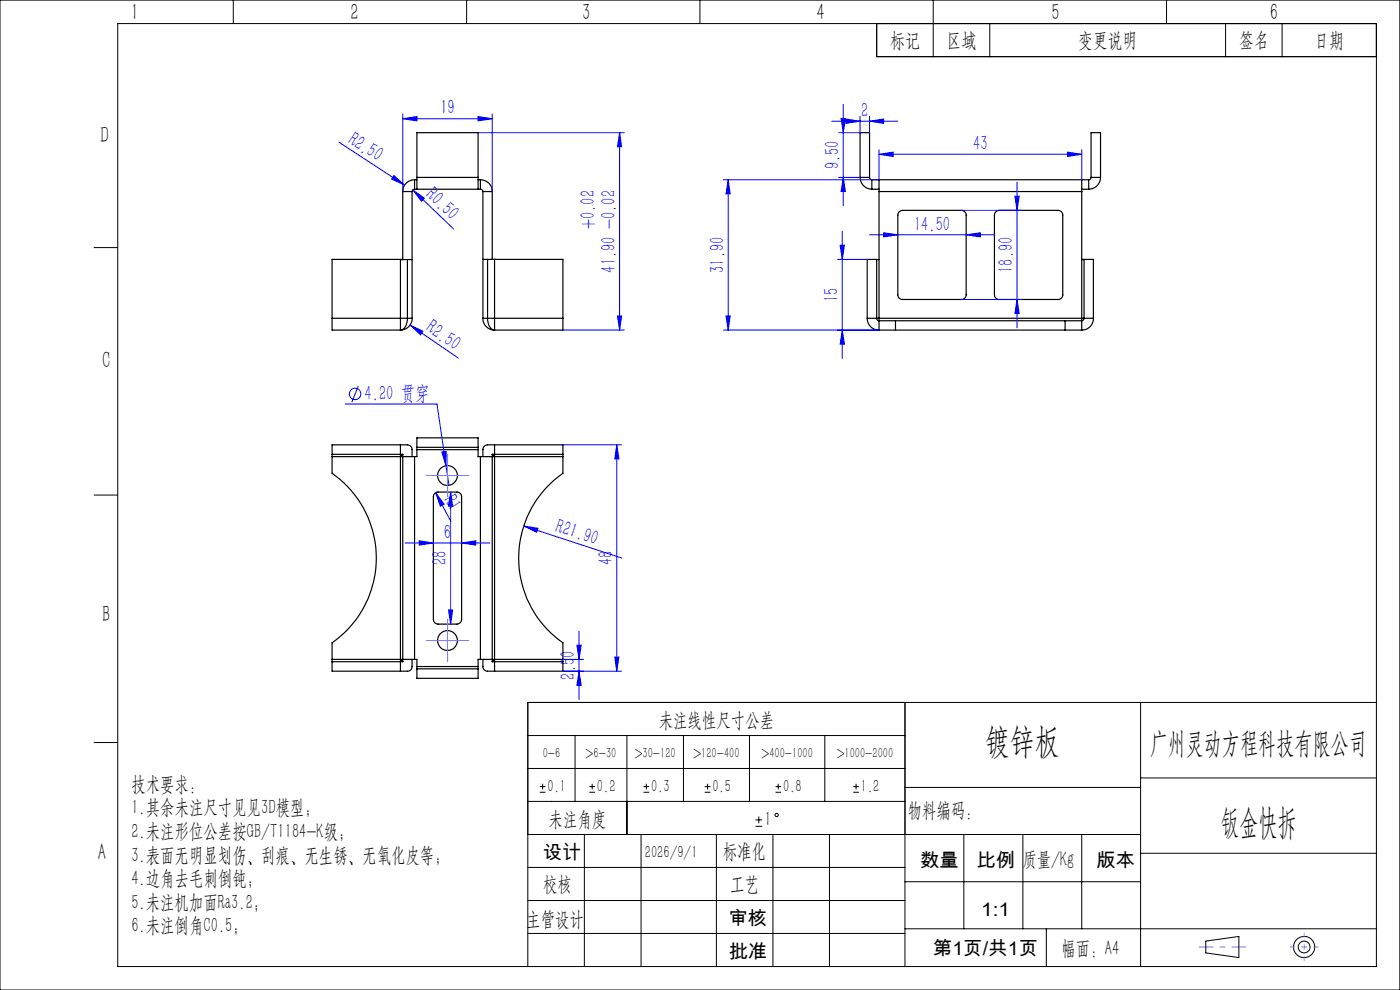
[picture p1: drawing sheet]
<svg xmlns="http://www.w3.org/2000/svg" width="297mm" height="210mm" viewBox="0 0 297 210" stroke-linecap="round" stroke-linejoin="round" font-family="sans-serif">
<g fill="none" stroke="#000" stroke-width=".25">
<path d="M87.9 38.1a2.47 2.47 0 0 0-2.5 2.5M87.9 38.1v2M87.9 38.1h.5M88.4 37.6v2.5M88.4 37.6v-9.5h13v9.5M88.4 37.6h13M101.4 37.6v2.5M101.4 38.1h.5M101.9 38.1a2.47 2.47 0 0 1 2.5 2.5M101.9 38.1v2M182.5 37.6a2.53 2.53 0 0 0 2.5 2.5M182.5 37.6h2"/>
<path d="M182.5 37.6v-9.5h2v9.5M184.5 37.6l.2 .5h.3M185 38.1h46M185 38.1v2M186.5 38.1v2.5M229.5 38.1v2.5M231 38.1v2M231.5 37.6l-.1 .3-.4 .2M231.5 37.6h2M231.5 37.6v-9.5h2v9.5M233.5 37.6a2.53 2.53 0 0 1-2.5 2.5M84.9 55v15"/>
<path d="M85.4 40.6h2M85.4 40.6v14.5M86.4 55.1h1M86.4 55.1l-16-.1v12.5M86.4 55.1v12.4M87.4 40.6v26.9M87.9 40.1l-.2 .1-.3 .4M87.9 40.1h14M101.9 40.1l.3 .1 .2 .4M102.4 55h1M102.4 40.6v26.9M102.4 40.6h2"/>
<path d="M103.4 55h16v12.5M103.4 55v12.5M104.4 40.6v14.4M104.9 55h.1M104.9 55v15M185 40.1h1.5M186 55v12.5a.49 .49 0 0 0 .5 .5M186.5 40.6v27.4M186.5 55.1l-2.5-.1v12.5M186.5 40.6h43M190.7 44.9l.8-.3h12.5a1.02 1.02 0 0 1 1 1v16.9a.96 .96 0 0 1-1 1h-12.5a.96 .96 0 0 1-1-1v-16.9zM211.4 44.8l.6-.2h12.5a1.02 1.02 0 0 1 1 1v16.9a.96 .96 0 0 1-1 1h-12.5a1.02 1.02 0 0 1-1-1v-16.9v-.3z"/>
<path d="M229.5 40.6v27.4M229.5 40.1h1.5M229.5 55h2.5v12.5M230 55v12.5a.49 .49 0 0 1-.5 .5M70.4 67.5v2.5h14.5M70.4 67.5h16M86.4 67.5h1M86.4 67.5a2.21 2.21 0 0 1-1.5 2.5M87.4 67.5a2.46 2.46 0 0 1-2.5 2.5M102.4 67.5h1M102.4 67.5a2.46 2.46 0 0 0 2.5 2.5M103.4 67.5a2.21 2.21 0 0 0 1.5 2.5"/>
<path d="M103.4 67.5h16M119.4 67.5v2.5h-14.5M184 67.5a2.47 2.47 0 0 0 2.5 2.5M184 67.5h48M186.5 70h3.5M186.5 68v2M186.5 68h3.5M190 70h36M190 68h36M190 68v2M226 70h3.5M226 68h3.5"/>
<path d="M226 68v2M229.5 68v2M232 67.5a2.41 2.41 0 0 1-2.5 2.5M70.4 96.4v-2h16a1.02 1.02 0 0 1 1 1v1.5M70.4 96.4v.5M70.4 96.9v3.5a21.9 21.9 0 0 1 0 35.9v3.6M70.4 96.9h14.5M70.4 96.4h15M84.9 96.9h3M84.9 94.4v2.5M84.9 96.9v43M85.4 96.4l-.5 .5"/>
<path d="M85.4 96.4v44M87.9 96.9v43M88.4 94.9v.5M88.4 94.9v-2h13v2M88.4 95.4v1.5h-.5M88.4 94.9h13M88.4 95.4h13M101.4 94.9v.5M101.4 95.4v1.5h.5M101.9 96.9h3M101.9 96.9v43M104.4 96.4l.5 .5"/>
<path d="M104.4 96.4v44M104.4 96.4h15M104.9 94.4v2.5M104.9 96.9v43M104.9 96.9h14.5M119.4 96.4v-2h-16a1.02 1.02 0 0 0-1 1v1.5M119.4 96.4v.5M119.4 96.9v3.5a21.9 21.9 0 0 0 0 35.9v3.6M92.2 104.7l.5-.3h4.2a.96 .96 0 0 1 1 1v26a1.02 1.02 0 0 1-1 1h-4a1.02 1.02 0 0 1-1-1v-26zM70.4 139.9v.5M70.4 139.9h14.5M84.9 139.9h3"/>
<path d="M84.9 139.9l.5 .5M84.9 139.9v2.5M87.4 139.9v1.5a.96 .96 0 0 1-1 1h-16v-2M87.9 139.9h.5v1.5M101.9 139.9h3M101.9 139.9h-.5v1.5M102.4 139.9v1.5a.96 .96 0 0 0 1 1h16v-2M104.9 139.9l-.5 .5M104.9 139.9v2.5M104.9 139.9h14.5M119.4 139.9v.5M70.4 140.4h15"/>
<path d="M88.4 141.4v.5M88.4 141.9v2h13v-2M88.4 141.9h13M88.4 141.4h13M101.4 141.4v.5M104.4 140.4h15"/>
<circle cx="94.9" cy="100.9" r="2.11"/>
<circle cx="94.9" cy="135.9" r="2.11"/>
</g>
<g fill="none" stroke="#00f" stroke-width=".21">
<path d="M71.9 30.2l13.9 9.1M83.6 37.2l2.2 2.1-2.7-1.3zM85.4 25.2l3-.5v.9zM85.4 24.2v16.4M85.4 25.2h19M101.4 24.7l3 .5-3 .4zM101.4 28.1h31M104.4 24.2v16.4M131.4 28.1v41.9M131.4 28.1l.5 3h-.9zM154.5 38.1v31.9M154.5 38.1l.4 3h-.9z"/>
<path d="M176.5 25.7h14M177.9 37.6h4.6M178.4 25.1h1l-.5 3zM178.9 37.6l.5 3h-1zM178.9 22.1v21.5M179.5 25.3l3 .4-3 .5zM182.5 24.7v3.4h-4.6M184.5 25.7l3-.4v.9zM184.5 24.7v3.4M186.5 32.7l3-.4v.9zM186.5 31.7v6.4h-33M186.5 32.7h43"/>
<path d="M215.8 38.6v30.9M226.5 32.3l3 .4-3 .5zM229.5 31.7v6.4M87.6 40.3l2.4 1.7-.6 .7zM87.6 40.3l8.6 8.3M177.7 55h6.3M178.2 52h.9l-.4 3zM178.7 49v27M184.5 49.8h26.5M187.5 49.4l3 .4-3 .5zM204 44.6h12.7M205 49.8l3-.4v.9z"/>
<path d="M215.3 41.6h.9l-.4 3zM87 69l2.7 1.3-.5 .7zM87 69l10.3 7M119.4 70h13M131 67h.9l-.5 3zM153.5 70h33M154 67h.9l-.4 3zM178.7 70l.4 3h-.9zM204 63.5h12.7M215.8 63.5l.4 3h-.9zM73.2 85.7h19.5l1.9 13.1M76 81.8l-1.4 3.5"/>
<path d="M93.7 95.9l1-.1-.1 3zM94.6 98.8l.7 4.2M119.4 94.4h12.5M130.8 94.4l.5 3h-.9zM130.8 94.4v48M85.9 115.2h18M88.9 114.7l3 .5-3 .4zM92.4 104.5l1.8 2.5-.8 .4zM92.4 104.5l3.2 6M95.6 104.4v28M95.6 104.4l.4 3h-.9zM97.9 115.2l3-.5v.9z"/>
<path d="M111.1 111.6l3 .5-.3 .8zM111.1 111.6l20.8 6.8M95.1 129.4h.9l-.4 3zM119.4 139.9h4.4M122.4 136.9h.9l-.5 3zM122.8 133.9v14.5M130.4 139.4h.9l-.5 3zM119.4 142.4h12.5M122.8 142.4l.5 3h-.9z"/>
<circle cx="75.3" cy="83.6" r="1.22"/>
</g>
<g fill="none" stroke="#000" stroke-width=".21">
<path d="M0 0h297v210h-297zM25 5h267v200h-267zM49.5 0v5M99 0v5M148.5 0v5M186 5v7h106M198 0v12M210 5v7M247.5 0v5M260 5v7M272 5v7M20 52.5h5"/>
<path d="M20 105h5M20 157.5h5M112 156h80M122 156v14M133 156v21M145 156v14M159 156v14M175 156v14M192 149v56M242 149v56M292 149h-180v56M112 177h130"/>
<path d="M112 163h80M112 170h80M114.5 168.1h1.2M114.5 166.9h1.2M115.1 166.3v1.2M124 177v28M125 168.1h1.2M125 166.9h1.2M125.6 166.3v1.2M136 177v28M136.5 168.1h1.2M136.5 166.9h1.2"/>
<path d="M137.1 166.3v1.2M149.5 168.1h1.2M149.5 166.9h1.2M150.1 166.3v1.2M152 177v28M160.3 175.3h1.4M160.3 173.9h1.4M161 173.2v1.4M164 177v28M164.5 168.1h1.2M164.5 166.9h1.2M165.1 166.3v1.2"/>
<path d="M176 177v28M181 168.1h1.2M181 166.9h1.2M181.6 166.3v1.2M192 167h50M204.5 177v20M217 177v20M229.5 177v20M242 165h50M112 198h80M112 191h80M112 184h80"/>
<path d="M192 197h100M192 187h50M222 197v8M242 181h50M255.8 199.6l7-1v4.5l-7-1z"/>
<circle cx="164.7" cy="172.9" r=".35"/>
<circle cx="276.7" cy="200.9" r="2.25"/>
<circle cx="276.7" cy="200.9" r="1.24"/>
</g>
<path d="M94.9 98.4v-2.1M92.4 100.9h-2.1M94.9 103.4v2.1M97.4 100.9h2.2M92.4 135.9h-2.1M94.9 133.4v-2.1M94.9 138.4v2.1M97.4 135.9h2.2" fill="none" stroke="#f0f" stroke-width=".21" stroke-dasharray="30.5 1.3 1.3 1.3" stroke-linecap="butt"/>
<path d="M276.7 197.9v6M273.7 200.9h6" fill="none" stroke="#f0f" stroke-width=".21" stroke-dasharray="30.5 1.3 1.3 1.3" stroke-dashoffset="29.4" stroke-linecap="butt"/>
<path d="M254.3 200.9h10" fill="none" stroke="#f0f" stroke-width=".21" stroke-dasharray="30.5 1.3 1.3 1.3" stroke-dashoffset="27.4" stroke-linecap="butt"/>
<path d="M94.9 98.4v5M92.4 100.9h5M92.4 135.9h5M94.9 133.4v5" fill="none" stroke="#f0f" stroke-width=".21"/>
<g fill="#00f">
<path d="M83.6 37.2l2.2 2.1-2.7-1.3z"/>
<path d="M111.1 111.6l3 .5-.3 .8z"/>
<path d="M93.7 95.9l1-.1-.1 3z"/>
<path d="M92.4 104.5l1.8 2.5-.8 .4z"/>
<path d="M87.6 40.3l2.4 1.7-.6 .7z"/>
<path d="M87 69l2.7 1.3-.5 .7z"/>
<path d="M97.9 115.2l3-.5v.9zM88.9 114.7l3 .5-3 .4zM205 49.8l3-.4v.9zM187.5 49.4l3 .4-3 .5z"/>
<path d="M186.5 32.7l3-.4v.9zM226.5 32.3l3 .4-3 .5z"/>
<path d="M179.5 25.3l3 .4-3 .5zM184.5 25.7l3-.4v.9z"/>
<path d="M101.4 24.7l3 .5-3 .4zM85.4 25.2l3-.5v.9z"/>
<path d="M130.4 139.4h.9l-.5 3zM130.8 94.4l.5 3h-.9z"/>
<path d="M178.9 37.6l.5 3h-1zM178.4 25.1h1l-.5 3z"/>
<path d="M131.4 28.1l.5 3h-.9zM131 67h.9l-.5 3zM95.6 104.4l.4 3h-.9zM95.1 129.4h.9l-.4 3zM215.3 41.6h.9l-.4 3zM215.8 63.5l.4 3h-.9zM154.5 38.1l.4 3h-.9zM154 67h.9l-.4 3zM178.2 52h.9l-.4 3zM178.7 70l.4 3h-.9z"/>
<path d="M122.4 136.9h.9l-.5 3zM122.8 142.4l.5 3h-.9z"/>
</g>
<g font-size="7.5">
<text x="209" y="159.8">镀锌板</text>
<text x="258.9" y="177">钣金快拆</text>
</g>
<text font-size="6.3" x="243.8" y="159.7">广州灵动方程科技有限公司</text>
<g font-size="5">
<text x="27.7" y="4.3">1</text>
<text x="74.4" y="4.3">2</text>
<text x="123.5" y="4.3">3</text>
<text x="173.2" y="4.3">4</text>
<text x="223.1" y="4.3">5</text>
<text x="269.4" y="4.3">6</text>
<text x="21.3" y="30.3">D</text>
<text x="21.7" y="78.1">C</text>
<text x="21.7" y="131.9">B</text>
<text x="20.7" y="182.5">A</text>
</g>
<g font-size="4.4">
<text x="188.9" y="9.9">标记</text>
<text x="200.9" y="9.9">区域</text>
<text x="228.7" y="9.9">变更说明</text>
<text x="262.9" y="9.9">签名</text>
<text x="278.8" y="9.9">日期</text>
<text x="139.8" y="154.2">未注线性尺寸公差</text>
<text x="27.9" y="167.8">技术要求：</text>
<text x="27.9" y="172.8">1.其余未注尺寸见见3D模型；</text>
<text x="192.6" y="173.3">物料编码：</text>
<text x="27.9" y="177.8">2.未注形位公差按GB/T1184-K级；</text>
<text x="116.4" y="175.2">未注角度</text>
<text x="162.2" y="175.2">1</text>
<text x="27.9" y="182.8">3.表面无明显划伤、刮痕、无生锈、无氧化皮等；</text>
<text x="153.3" y="181.9">标准化</text>
<text x="27.9" y="187.8">4.边角去毛刺倒钝;</text>
<text x="115.2" y="188.9">校核</text>
<text x="154.9" y="188.9">工艺</text>
<text x="27.9" y="192.8">5.未注机加面Ra3.2；</text>
<text x="27.9" y="197.8">6.未注倒角C0.5；</text>
<text x="111.7" y="196.3">主管设计</text>
<text x="225.2" y="202.5">幅面：A4</text>
</g>
<g font-size="4.4" fill="#00f">
<text x="93.4" y="24.3">19</text>
<text x="182.7" y="24.8">2</text>
<text x="73.6" y="30.3" transform="rotate(33 73.6 30.3)">R2.50</text>
<text x="178" y="35.9" transform="rotate(-90 178 35.9)">9.50</text>
<text x="206.5" y="31.8">43</text>
<text x="90.1" y="41.6" transform="rotate(43 90.1 41.6)">R0.50</text>
<text x="126.2" y="48.6" transform="rotate(-90 126.2 48.6)">+0.02</text>
<text x="193.9" y="48.9">14.50</text>
<text x="130.6" y="57.8" transform="rotate(-90 130.6 57.8)">41.90 -0.02</text>
<text x="153.6" y="57.9" transform="rotate(-90 153.6 57.9)">31.90</text>
<text x="214.9" y="57.9" transform="rotate(-90 214.9 57.9)">18.90</text>
<text x="177.8" y="64" transform="rotate(-90 177.8 64)">15</text>
<text x="90.2" y="70.1" transform="rotate(34 90.2 70.1)">R2.50</text>
<text x="77.3" y="84.8">4.20 贯穿</text>
<text x="94" y="106.1" transform="rotate(59 94 106.1)">R1</text>
<text x="117.6" y="112.8" transform="rotate(18 117.6 112.8)">R21.90</text>
<text x="94.2" y="114.3">6</text>
<text x="94.7" y="119.9" transform="rotate(-90 94.7 119.9)">28</text>
<text x="130" y="119.9" transform="rotate(-90 130 119.9)">48</text>
<text x="122" y="144.2" transform="rotate(-90 122 144.2)">2.50</text>
</g>
<g font-size="4.1">
<text x="115.2" y="182.2">设计</text>
<text x="195.3" y="183.9">数量</text>
<text x="207.2" y="183.9">比例 质量/Kg</text>
<text x="232.6" y="183.9">版本</text>
<text x="154.6" y="196.3">审核</text>
<text x="208.2" y="194.2">1:1</text>
<text x="154.6" y="203.3">批准</text>
<text x="197.9" y="202.6">第1页/共1页</text>
</g>
<g font-size="3.8">
<text x="116.1" y="168">0.1</text>
<text x="126.6" y="168">0.2</text>
<text x="138.1" y="168">0.3</text>
<text x="151.1" y="168">0.5</text>
<text x="166.1" y="168">0.8</text>
<text x="182.6" y="168">1.2</text>
<text x="136.8" y="182">2026/9/1</text>
</g>
<g font-size="3.1">
<text x="115.1" y="160.7">0-6</text>
<text x="124.2" y="160.7">&gt;6-30</text>
<text x="134.6" y="160.7">&gt;30-120</text>
<text x="147.1" y="160.7">&gt;120-400</text>
<text x="161.5" y="160.7">&gt;400-1000</text>
<text x="177.5" y="160.7">&gt;1000-2000</text>
</g>
</svg>
